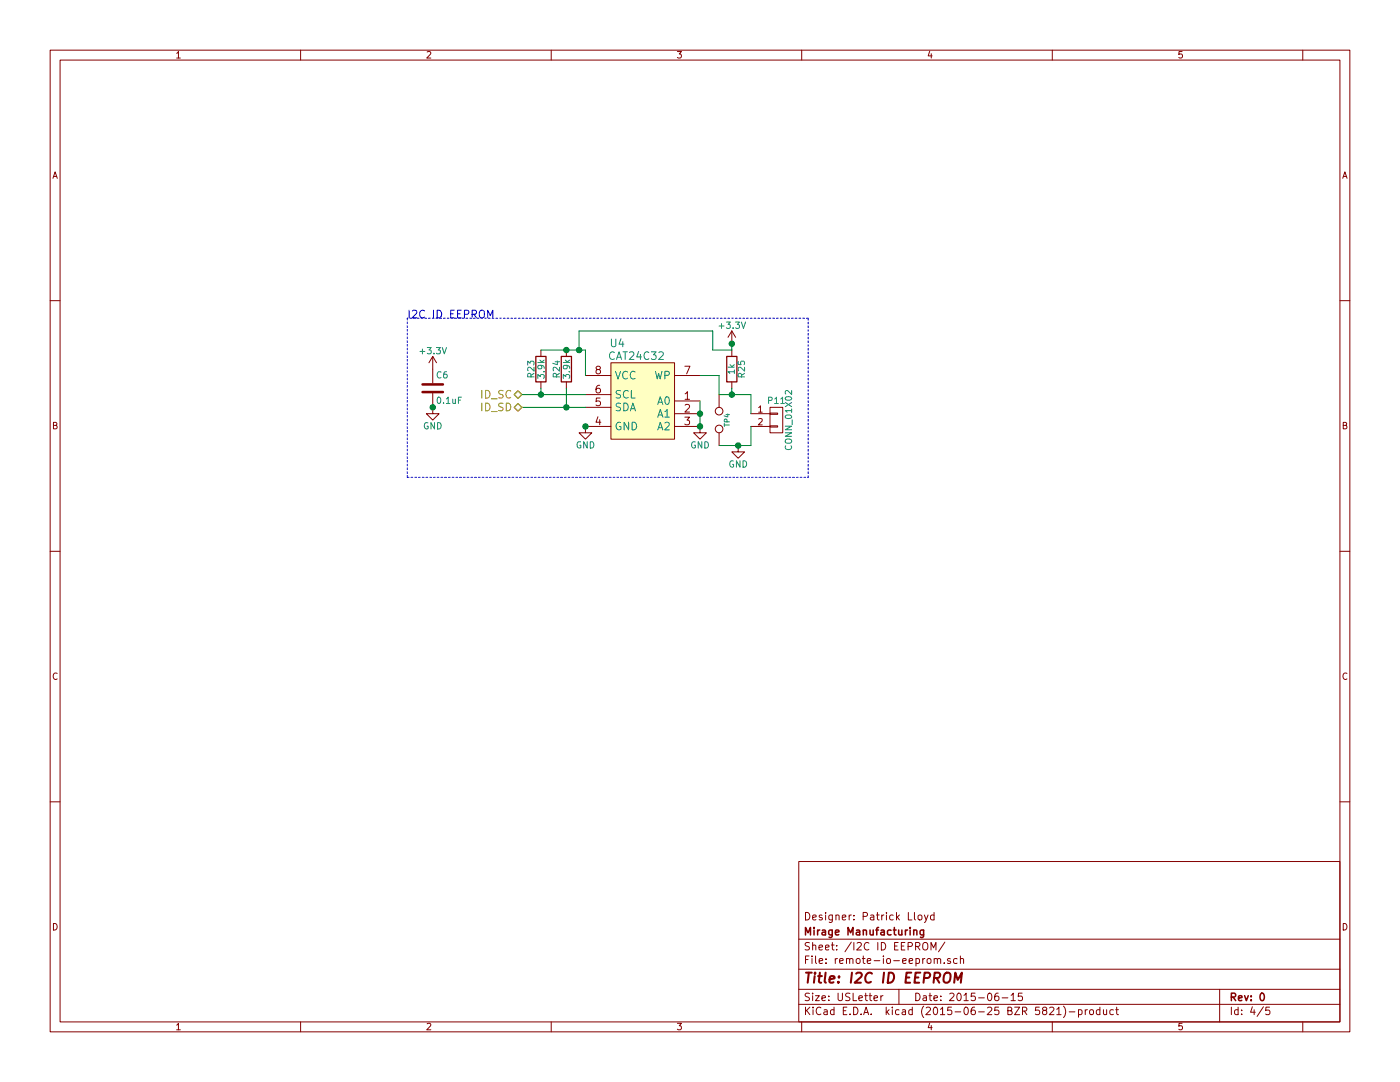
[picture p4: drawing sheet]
EESchema Schematic File Version 2
LIBS:power
LIBS:device
LIBS:transistors
LIBS:conn
LIBS:linear
LIBS:regul
LIBS:74xx
LIBS:cmos4000
LIBS:adc-dac
LIBS:memory
LIBS:xilinx
LIBS:microcontrollers
LIBS:dsp
LIBS:microchip
LIBS:analog_switches
LIBS:motorola
LIBS:texas
LIBS:intel
LIBS:audio
LIBS:interface
LIBS:digital-audio
LIBS:philips
LIBS:display
LIBS:cypress
LIBS:siliconi
LIBS:opto
LIBS:atmel
LIBS:contrib
LIBS:valves
LIBS:remote-io
LIBS:remote-io-cache
EELAYER 25 0
EELAYER END
$Descr USLetter 11000 8500
encoding utf-8
Sheet 4 5
Title "I2C ID EEPROM"
Date "2015-06-15"
Rev "0"
Comp "Mirage Manufacturing"
Comment1 "Designer: Patrick Lloyd"
Comment2 ""
Comment3 ""
Comment4 ""
$EndDescr
$Comp
L CAT24C32 U4
U 1 1
P 5050 3100
F 0 "U4" H 4850 3500 60  0000 C CNN
F 1 "CAT24C32" H 5000 3400 60  0000 C CNN
F 2 "Housings_SOIC:SOIC-8_3.9x4.9mm_Pitch1.27mm" H 5200 3050 60  0001 C CNN
F 3 "" H 5200 3050 60  0000 C CNN
	1    5050 3100
	1    0    0    -1  
$EndComp
$Comp
L C C6
U 1 1
P 3400 3050
F 0 "C6" H 3425 3150 50  0000 L CNN
F 1 "0.1uF" H 3425 2950 50  0000 L CNN
F 2 "Capacitors_SMD:C_0805_HandSoldering" H 3438 2900 30  0001 C CNN
F 3 "" H 3400 3050 60  0000 C CNN
	1    3400 3050
	1    0    0    -1  
$EndComp
$Comp
L TEST TP4
U 1 1
P 5650 3300
F 0 "TP4" H 5650 3360 40  0000 C CNN
F 1 "TEST" H 5650 3230 40  0001 C CNN
F 2 "Pin_Headers:Pin_Header_Straight_1x02" H 5650 3300 60  0001 C CNN
F 3 "" H 5650 3300 60  0000 C CNN
	1    5650 3300
	0    1    1    0   
$EndComp
$Comp
L CONN_01X02 P11
U 1 1
P 6100 3300
F 0 "P11" H 6100 3450 50  0000 C CNN
F 1 "CONN_01X02" V 6200 3300 50  0000 C CNN
F 2 "Pin_Headers:Pin_Header_Straight_1x02" H 6100 3300 60  0001 C CNN
F 3 "" H 6100 3300 60  0000 C CNN
	1    6100 3300
	1    0    0    -1  
$EndComp
$Comp
L R R25
U 1 1
P 5750 2900
F 0 "R25" V 5830 2900 50  0000 C CNN
F 1 "1k" V 5750 2900 50  0000 C CNN
F 2 "Resistors_SMD:R_0805_HandSoldering" V 5680 2900 30  0001 C CNN
F 3 "" H 5750 2900 30  0000 C CNN
	1    5750 2900
	1    0    0    -1  
$EndComp
$Comp
L R R23
U 1 1
P 4250 2900
F 0 "R23" V 4330 2900 50  0000 C CNN
F 1 "3.9k" V 4250 2900 50  0000 C CNN
F 2 "Resistors_SMD:R_0805_HandSoldering" V 4180 2900 30  0001 C CNN
F 3 "" H 4250 2900 30  0000 C CNN
	1    4250 2900
	-1   0    0    1   
$EndComp
$Comp
L R R24
U 1 1
P 4450 2900
F 0 "R24" V 4530 2900 50  0000 C CNN
F 1 "3.9k" V 4450 2900 50  0000 C CNN
F 2 "Resistors_SMD:R_0805_HandSoldering" V 4380 2900 30  0001 C CNN
F 3 "" H 4450 2900 30  0000 C CNN
	1    4450 2900
	-1   0    0    1   
$EndComp
$Comp
L +3.3V #PWR049
U 1 1
P 3400 2900
F 0 "#PWR049" H 3400 2750 50  0001 C CNN
F 1 "+3.3V" H 3400 3040 50  0000 C CNN
F 2 "" H 3400 2900 60  0000 C CNN
F 3 "" H 3400 2900 60  0000 C CNN
	1    3400 2900
	1    0    0    -1  
$EndComp
$Comp
L +3.3V #PWR050
U 1 1
P 5750 2700
F 0 "#PWR050" H 5750 2550 50  0001 C CNN
F 1 "+3.3V" H 5750 2840 50  0000 C CNN
F 2 "" H 5750 2700 60  0000 C CNN
F 3 "" H 5750 2700 60  0000 C CNN
	1    5750 2700
	1    0    0    -1  
$EndComp
Wire Wire Line
	5900 3100 5900 3250
Wire Wire Line
	5650 3500 5900 3500
Wire Wire Line
	5900 3500 5900 3350
Wire Wire Line
	5650 3100 5900 3100
Wire Wire Line
	5500 3150 5500 3350
Connection ~ 5500 3250
Wire Wire Line
	4250 2750 4600 2750
Connection ~ 4450 2750
Wire Wire Line
	4100 3100 4600 3100
Wire Wire Line
	4100 3200 4600 3200
Connection ~ 4450 3200
Connection ~ 4250 3100
Wire Wire Line
	4250 3050 4250 3100
Wire Wire Line
	4450 3050 4450 3200
Wire Wire Line
	5750 3100 5750 3050
Connection ~ 5750 3100
Wire Wire Line
	5500 2950 5650 2950
Wire Wire Line
	5650 2950 5650 3100
Text HLabel 4100 3100 0    60   BiDi ~ 0
ID_SC
Text HLabel 4100 3200 0    60   BiDi ~ 0
ID_SD
Wire Notes Line
	3200 2500 3200 3750
Wire Notes Line
	3200 3750 6350 3750
Wire Notes Line
	6350 3750 6350 2500
Wire Notes Line
	6350 2500 3200 2500
Text Notes 3200 2500 0    60   ~ 0
I2C ID EEPROM
Wire Wire Line
	4600 2750 4600 2950
Wire Wire Line
	4550 2750 4550 2600
Wire Wire Line
	4550 2600 5600 2600
Wire Wire Line
	5600 2600 5600 2750
Wire Wire Line
	5600 2750 5750 2750
Connection ~ 4550 2750
Wire Wire Line
	5750 2750 5750 2700
$Comp
L GND #PWR051
U 1 1
P 5800 3500
F 0 "#PWR051" H 5800 3250 50  0001 C CNN
F 1 "GND" H 5800 3350 50  0000 C CNN
F 2 "" H 5800 3500 60  0000 C CNN
F 3 "" H 5800 3500 60  0000 C CNN
	1    5800 3500
	1    0    0    -1  
$EndComp
$Comp
L GND #PWR052
U 1 1
P 5500 3350
F 0 "#PWR052" H 5500 3100 50  0001 C CNN
F 1 "GND" H 5500 3200 50  0000 C CNN
F 2 "" H 5500 3350 60  0000 C CNN
F 3 "" H 5500 3350 60  0000 C CNN
	1    5500 3350
	1    0    0    -1  
$EndComp
$Comp
L GND #PWR053
U 1 1
P 4600 3350
F 0 "#PWR053" H 4600 3100 50  0001 C CNN
F 1 "GND" H 4600 3200 50  0000 C CNN
F 2 "" H 4600 3350 60  0000 C CNN
F 3 "" H 4600 3350 60  0000 C CNN
	1    4600 3350
	1    0    0    -1  
$EndComp
$Comp
L GND #PWR054
U 1 1
P 3400 3200
F 0 "#PWR054" H 3400 2950 50  0001 C CNN
F 1 "GND" H 3400 3050 50  0000 C CNN
F 2 "" H 3400 3200 60  0000 C CNN
F 3 "" H 3400 3200 60  0000 C CNN
	1    3400 3200
	1    0    0    -1  
$EndComp
Connection ~ 5500 3350
Connection ~ 5800 3500
Connection ~ 4600 3350
Connection ~ 3400 3200
Connection ~ 5750 2700
$EndSCHEMATC
